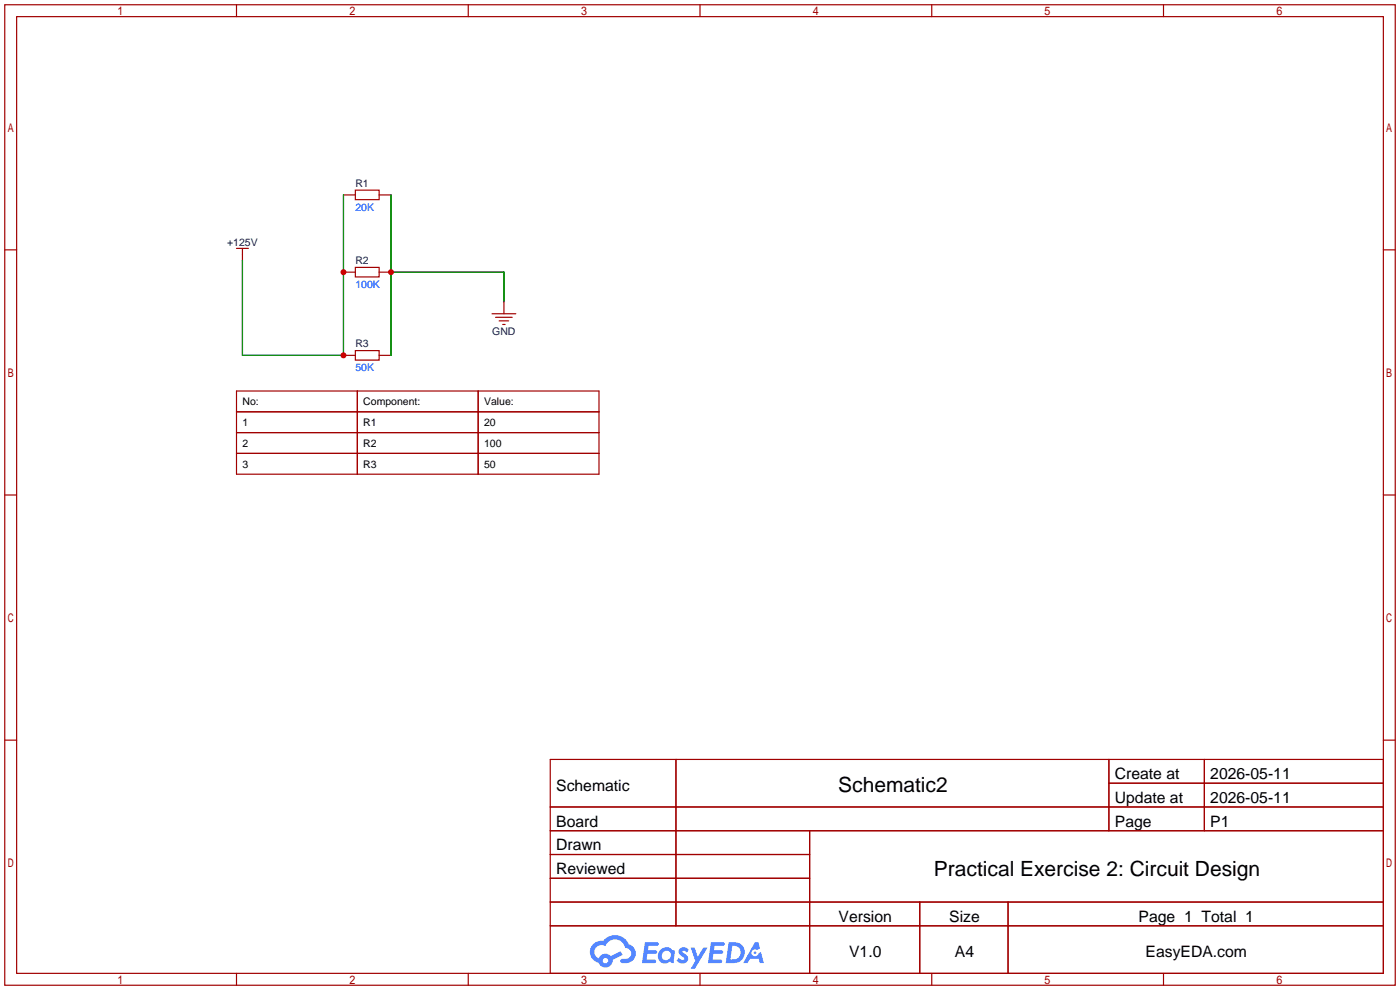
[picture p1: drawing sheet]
<svg xmlns="http://www.w3.org/2000/svg" width="299mm" height="212mm" viewBox="0 0 299 212" stroke-linecap="round" stroke-linejoin="round" font-family="sans-serif">
<g fill="none" stroke="#a10000" stroke-width=".25">
<path d="M1 1h297.2v209.6h-297.2zM3.6 3.6h292.1v204.4h-292.1zM50.5 1v2.6M100.1 1v2.6M149.6 1v2.6M199.1 1v2.6M248.7 1v2.6M1 53.4h2.6M295.7 53.4h2.5M1 105.8h2.6M295.7 105.8h2.5M1 158.2h2.6"/>
<path d="M295.7 158.2h2.5M117.6 162.3h178.1v45.7h-178.1zM117.6 172.5h178.1M117.6 177.5h178.1M144.5 162.3v35.6M173 177.5v30.5M237 162.3v15.2M237 167.4h58.7M257.4 162.3v15.2M117.6 182.6h55.4M117.6 192.8h178.1M117.6 187.7h55.4"/>
<path d="M117.6 197.9h178.1M196.6 192.8v15.2M215.4 192.8v15.2M50.5 208v2.6M100.1 208v2.6M149.6 208v2.6M199.1 208v2.6M248.7 208v2.6"/>
</g>
<g fill="#5487ff">
<path d="M145.3 202.7a1.3 1.3 0 0 1 1.9 .3l-.4 .6a.54 .54 0 0 0-.9-.2l.1 .2a1.34 1.34 0 0 1 .9 1.8 1.47 1.47 0 0 1-2.3-.1l.5-.6 .8 .5a.31 .31 0 0 0 .4-.3 .31 .31 0 0 0-.3-.4 1.12 1.12 0 0 1-.7-1.8z"/>
<path d="M147.6 202.5h.9l.6 2 1.2-2h.9l-2.7 4.6h-.9l1-1.7z"/>
<path d="M137.8 201.4h1.7a1.31 1.31 0 0 1 1.2 .2 .4 .4 0 0 1-.3 .5l-1.8 .1-.1 .9h1.6a.4 .4 0 0 1 .4 .4 .4 .4 0 0 1-.5 .4h-1.6l-.2 1.2h1.4a.46 .46 0 0 1 .5 0 .46 .46 0 0 1 .1 .5l-.4 .2h-2.6z"/>
<path d="M151.9 201.4h1.7a1.32 1.32 0 0 1 1.2 .2 .39 .39 0 0 1-.3 .5l-1.8 .1-.1 .9h1.6a.4 .4 0 0 1 .4 .4 .4 .4 0 0 1-.4 .4h-1.7l-.2 1.2h1.4a.46 .46 0 0 1 .5 0 .46 .46 0 0 1 .1 .5l-.4 .2h-2.6z"/>
<path d="M161.3 201.4h.8l.3 1.3-.6 .4a.75 .75 0 0 0-1.1 .3 .75 .75 0 0 0 .5 1 .75 .75 0 0 0 .9-.7l.5-.2 .6 2.3h-.8l-.3-.9h-1.8l-.5 .9h-1z"/>
<path d="M155.7 201.4l-.6 4.4h1.5a2.27 2.27 0 0 0 2.6-2.2 2.27 2.27 0 0 0-2.7-2.2zM156.5 202.1a1.5 1.5 0 0 1 1.8 1.6 1.5 1.5 0 0 1-1.9 1.4h-.3z"/>
<path d="M141.2 203a1.6 1.6 0 0 0-.3 2.3 1.6 1.6 0 0 0 2.3 .2l.7 .3 .3-2.4-.1-.3-.5-.1a1.58 1.58 0 0 0-2.4 0zM141.8 203.5a.98 .98 0 0 1 1.6 .4 .98 .98 0 0 1-1.1 1.3 .94 .94 0 0 1-.9-.7 .94 .94 0 0 1 .4-1z"/>
<path d="M126.8 201.8a2.37 2.37 0 0 0 1.1 4 1.54 1.54 0 0 0 1.8 1 1.54 1.54 0 0 0 1.2-1.6l2.2-1.1-.5-.8-2 1a1.57 1.57 0 0 0-2.7 .5 1.5 1.5 0 0 1-.7-2.1 1.5 1.5 0 0 1 2.2-.5 2.23 2.23 0 0 1 2.3-1.4 2.23 2.23 0 0 1 2 1.8 1.16 1.16 0 0 1 1.2 1.1 1.16 1.16 0 0 1-1.1 1.2h-.7a.47 .47 0 0 0-.5 .4 .47 .47 0 0 0 .4 .5 2.17 2.17 0 0 0 2.5-.9 2.17 2.17 0 0 0-.3-2.7l-.8-.4a3.2 3.2 0 0 0-5.5-.7l-1.1 .1zM128.8 205.3a.6 .6 0 0 1 1.2 0 .6 .6 0 0 1-1.2 0z"/>
<circle cx="161.4" cy="203.6" r=".28"/>
</g>
<g fill="none" stroke="#a10000" stroke-width=".25">
<path d="M50.5 53.1h2.6M51.8 53.1v2.5M73.4 41.7h2.5M73.4 58.2h2.5M75.9 40.6h5.1v2.1h-5.1zM75.9 57.2h5.1v2h-5.1zM81 41.7h2.6M81 58.2h2.6M73.4 75.9h2.5M75.9 74.9h5.1v2.1h-5.1zM81 75.9h2.6M105.2 67.1h5"/>
<path d="M105.9 67.8h3.6M106.7 68.6h2M107.4 69.3h.5M107.7 64.5v2.6M50.5 83.6h77.5v17.7h-77.5zM50.5 88h77.5M50.5 92.5h77.5M50.5 96.9h77.5M76.4 83.6v17.7M102.2 83.6v17.7"/>
</g>
<path d="M73.4 41.7v34.2h-21.6v-20.3M83.6 41.7v34.2M83.6 58.2h24.1v6.3" fill="none" stroke="#008700" stroke-width=".25"/>
<g fill="#c00">
<circle cx="73.4" cy="58.2" r=".63"/>
<circle cx="73.4" cy="75.9" r=".63"/>
<circle cx="83.6" cy="58.2" r=".63"/>
</g>
<g font-size="4.5">
<text x="179.2" y="169.4">Schematic2</text>
<text x="199.6" y="187.1">Practical Exercise 2: Circuit Design</text>
</g>
<g font-size="3.4">
<text x="238.3" y="166.5">Create at</text>
<text x="258.7" y="166.5">2026-05-11</text>
<text x="118.9" y="169">Schematic</text>
<text x="238.3" y="171.6">Update at</text>
<text x="258.7" y="171.6">2026-05-11</text>
<text x="118.9" y="176.6">Board</text>
<text x="238.3" y="176.6">Page</text>
<text x="258.7" y="176.6">P1</text>
<text x="118.9" y="181.7">Drawn</text>
<text x="118.9" y="186.8">Reviewed</text>
<text x="179.2" y="197">Version</text>
<text x="202.9" y="197">Size</text>
<text x="243.3" y="197">Page 1 Total 1</text>
<text x="181.5" y="204.6">V1.0</text>
<text x="204.1" y="204.6">A4</text>
<text x="244.8" y="204.6">EasyEDA.com</text>
</g>
<g font-size="2.2" fill="#000080">
<text x="75.9" y="39.9">R1</text>
<text x="48.5" y="52.6">+125V</text>
<text x="75.9" y="56.4">R2</text>
<text x="105.2" y="71.7">GND</text>
<text x="75.9" y="74.2">R3</text>
</g>
<g font-size="2.2" fill="#00f">
<text x="75.9" y="45">20K</text>
<text x="75.9" y="61.5">100K</text>
<text x="75.9" y="79.3">50K</text>
</g>
<g font-size="2.2">
<text x="51.8" y="86.6">No:</text>
<text x="77.6" y="86.6">Component:</text>
<text x="103.5" y="86.6">Value:</text>
<text x="51.8" y="91.1">1</text>
<text x="51.8" y="95.5">2</text>
<text x="77.6" y="91.1">R1</text>
<text x="77.6" y="95.5">R2</text>
<text x="103.5" y="91.1">20</text>
<text x="103.5" y="95.5">100</text>
<text x="51.8" y="100">3</text>
<text x="77.6" y="100">R3</text>
<text x="103.5" y="100">50</text>
</g>
</svg>
